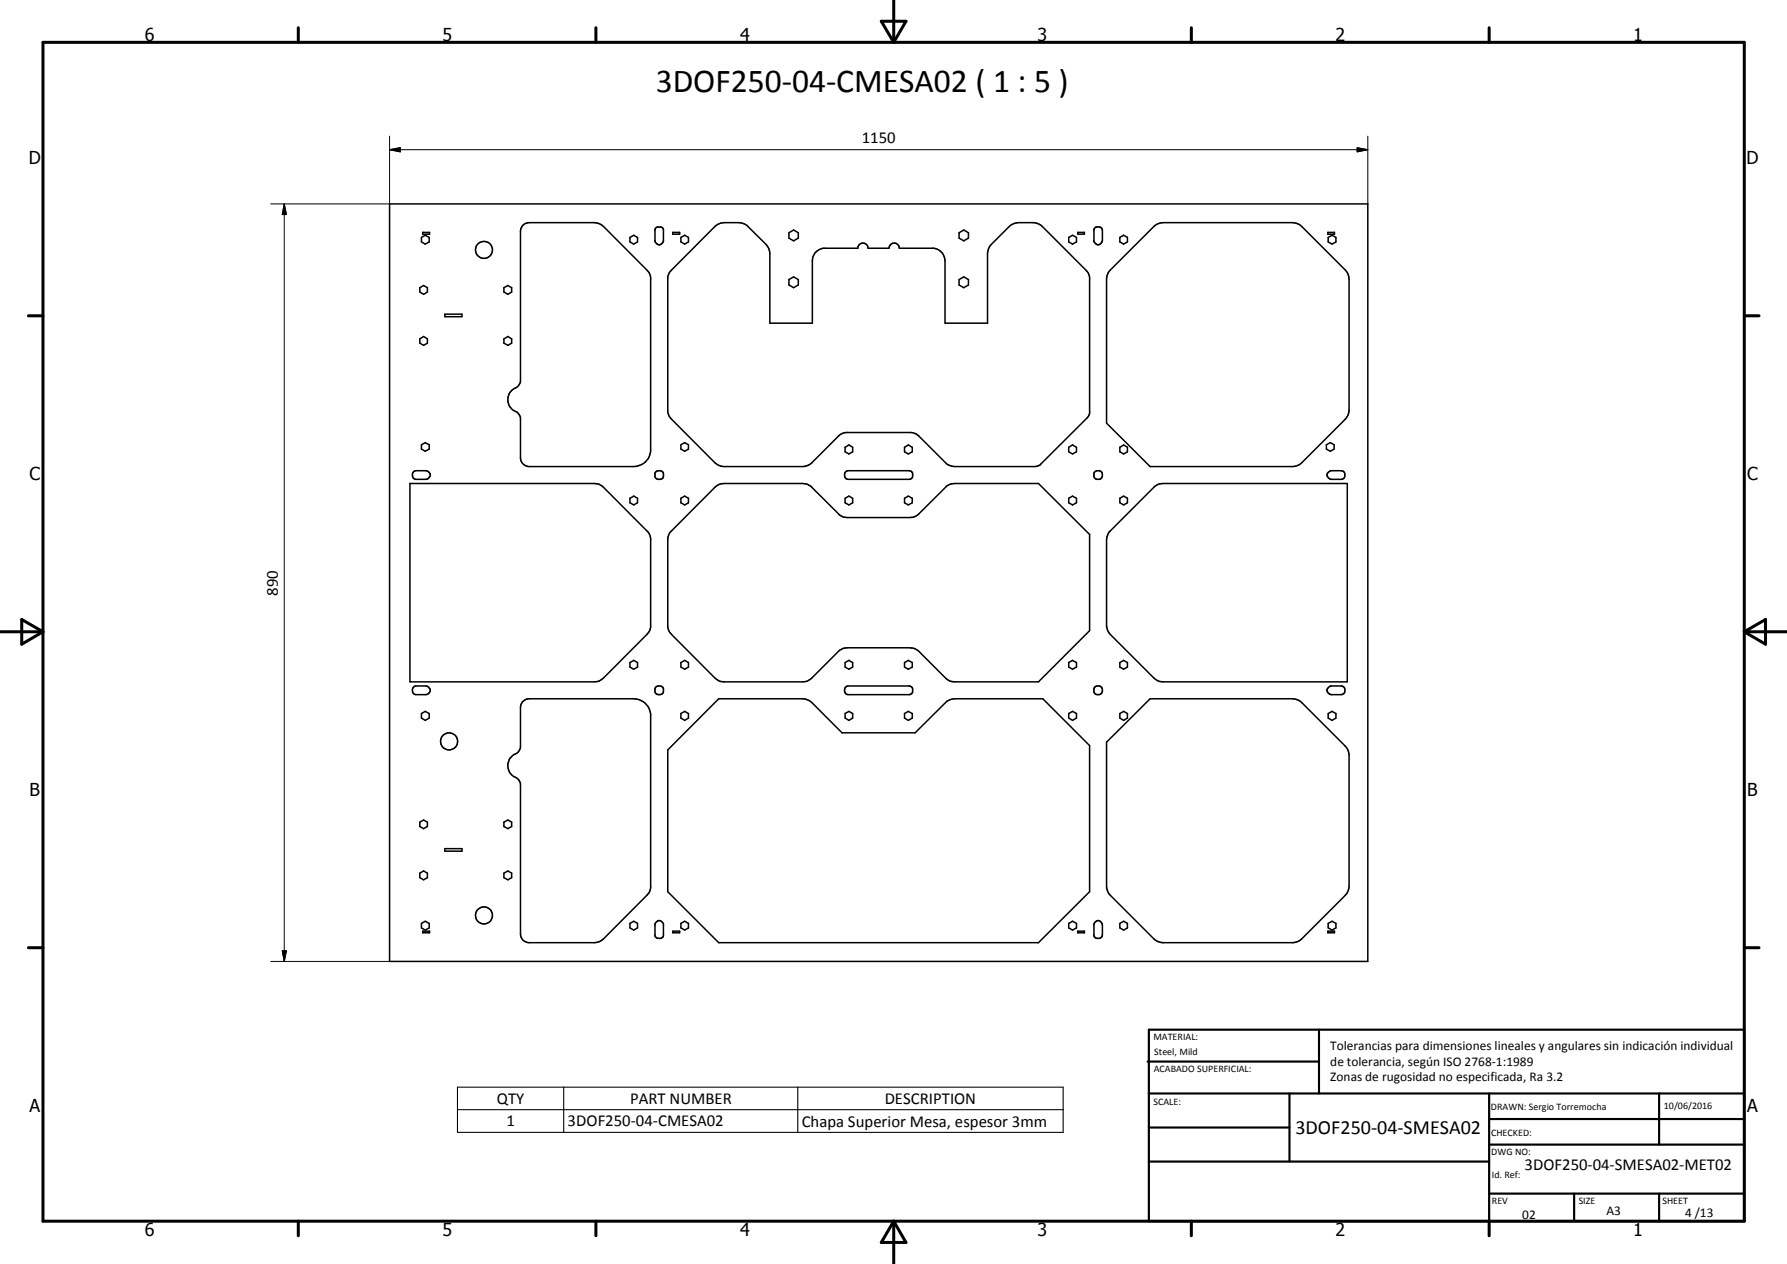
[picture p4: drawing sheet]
<svg xmlns="http://www.w3.org/2000/svg" width="420mm" height="297mm" viewBox="0 0 420 297" stroke-linecap="round" stroke-linejoin="round" font-family="sans-serif">
<g fill="none" stroke="#000" stroke-width=".35">
<path d="M91.6 47.9h230v178h-230zM99.1 55.8l.9-.5 .9 .5v1.1l-.9 .5-.9-.5zM99.4 54.6h1.6v.4h-1.6zM122.8 53l.6-.4 1-.3h15.3l1.2 .3 1 .6 10.7 10.9 .4 1.1v40.9a4 4 0 0 1-4 3.5h-24.6a2.09 2.09 0 0 1-2-2v-9.4a2.7 2.7 0 0 0-1.9-1.9 3.1 3.1 0 0 1 1-5.3l.6-.7 .3-.6v-35.4zM148.1 55.8l.9-.5 .9 .5v1.1l-.9 .5-.9-.5zM154.2 53.6l.4-.3h.8l.5 .4 .1 3a1.02 1.02 0 0 1-1 .8 1.02 1.02 0 0 1-1-.8v-2.8zM158.2 54.6h1.6v.4h-1.6zM160.1 55.8l.9-.5 .9 .5v1.1l-.9 .5-.9-.5zM168.1 53.2l1-.6 1.2-.3h3.5l1.1 .3 .7 .4 5 5.1 .4 1.5v16.3h10v-14.6a2.93 2.93 0 0 1 2.6-3h8.1a1.19 1.19 0 0 1 1.2-1.2 1.19 1.19 0 0 1 1.2 1.2h4.9a1.21 1.21 0 0 1 1.2-1.2 1.21 1.21 0 0 1 1.2 1.2h8.2a3 3 0 0 1 2.6 3v14.6h10v-16.3l.1-.8 .8-1.4 4.2-4.2 1-.6 1.1-.3h3.5l.8 .2 1.1 .5 11 11.1 .4 1.1v31.9l-.6 1.1-11.1 11.1-1.1 .3h-19.3l-1.5-.6-6.5-6.5-1.4-.8-15.9-.1-1.4 .6-6.5 6.6-1.4 .7-.7 .1h-19l-.7-.2-1-.6-10.2-10.3-.5-.6-.4-1.1 .1-32 .3-.7 .5-.6zM185.5 54.7l1.1-.6 1.1 .6v1.3l-1.1 .6-1.1-.6zM225.5 54.7l1.1-.6 1.1 .6v1.3l-1.1 .6-1.1-.6zM251.3 55.8l.9-.5 .9 .5v1.1l-.9 .5-.9-.5z"/>
<path d="M253.4 54.6h1.6v.4h-1.6zM257.4 53.6l.4-.3h.8l.5 .4 .1 2.8a1.01 1.01 0 0 1-.9 1 1.01 1.01 0 0 1-1.1-.8v-2.8zM263.3 55.8l.9-.5 .9 .5v1.1l-.9 .5-.9-.5zM271.3 53.2l1-.6 1.1-.3h30.5l.8 .2 1.4 .7 10.7 10.9 .4 1.5v30.8l-.1 .8-.8 1.3-10.8 10.7-1.6 .4h-33.5l-10.2-10.2v-33.8l.1-.8 .8-1.3zM312.2 54.6h1.6v.4h-1.6zM312.3 55.8l.9-.5 .9 .5v1.1l-.9 .5-.9-.5zM98.7 67.6l.9-.5 .9 .5v1l-.9 .6-.9-.6zM98.7 79.6l.9-.5 .9 .5v1l-.9 .6-.9-.6zM104.6 73.8h4v.6h-4zM118.5 67.6l.9-.5 .9 .5v1l-.9 .6-.9-.6zM118.5 79.6l.9-.5 .9 .5v1l-.9 .6-.9-.6zM185.5 65.7l1.1-.6 1.1 .6v1.3l-1.1 .6-1.1-.6z"/>
<path d="M225.5 65.7l1.1-.6 1.1 .6v1.3l-1.1 .6-1.1-.6zM96.4 113.6h43.3l.8 .1 1.1 .5 10.7 10.8 .6 1.1 .1 21.3-.4 1.1-10.7 10.8-1.4 .8-44.1 .1zM97.2 110.9l.6-.3h2.3a1.02 1.02 0 0 1 1.1 1 1.02 1.02 0 0 1-1.1 1h-2.3a1.07 1.07 0 0 1-.6-1.7zM99.1 104.5l.9-.5 .9 .5v1l-.9 .5-.9-.5zM148.1 117.1l.9-.5 .9 .5v1.1l-.9 .5-.9-.5zM160.1 104.5l.9-.5 .9 .5v1l-.9 .5-.9-.5zM160.1 117.1l.9-.5 .9 .5v1.1l-.9 .5-.9-.5zM168.1 114.5l1-.7 1.2-.2 19.2 .1 1.1 .5 6.8 6.8 1 .5 15.5 .1 .8-.1 1.1-.5 6.8-6.8 1.1-.5 20.5-.1 12 12v22.6l-12 12-20.5-.1-1.1-.5-6.8-6.8-1.1-.5-.8-.1-15.5 .1-1 .5-6.5 6.5a2.79 2.79 0 0 1-2.1 .9h-18.5l-1.2-.2-1-.7-10.2-10.2-.7-1-.2-.7 .1-21.3 .5-1.1zM198.7 117.1l.9-.5 .9 .5v1.1l-.9 .5-.9-.5zM198.7 105.1l.9-.5 .9 .5v1.1l-.9 .5-.9-.5zM198.8 110.9l.6-.3h14.4l.4 .1 .4 .5-.1 1-.7 .4h-14.4a1.07 1.07 0 0 1-.6-1.7zM212.7 105.1l.9-.5 .9 .5v1.1l-.9 .5-.9-.5z"/>
<path d="M212.7 117.1l.9-.5 .9 .5v1.1l-.9 .5-.9-.5zM251.3 117.1l.9-.5 .9 .5v1.1l-.9 .5-.9-.5zM251.3 105.1l.9-.5 .9 .5v1.1l-.9 .5-.9-.5zM263.3 105.1l.9-.5 .9 .5v1.1l-.9 .5-.9-.5zM263.3 117.1l.9-.5 .9 .5v1.1l-.9 .5-.9-.5zM311.9 104.5l.9-.5 .9 .5v1l-.9 .5-.9-.5zM312.2 111l.8-.4h2.4l.4 .1 .4 .5v.8l-.4 .5-2.8 .1a1.01 1.01 0 0 1-.8-1.6zM260.8 125l10.8-10.8 1.1-.5 44.1-.1v46.6h-43.4a2.79 2.79 0 0 1-2.1-.9l-10.2-10.2-.8-1.4-.1-.7v-20.1l.2-1.2zM148.1 155.7l.9-.5 .9 .5v1.1l-.9 .5-.9-.5zM160.1 155.7l.9-.5 .9 .5v1.1l-.9 .5-.9-.5zM198.7 155.7l.9-.5 .9 .5v1.1l-.9 .5-.9-.5zM212.7 155.7l.9-.5 .9 .5v1.1l-.9 .5-.9-.5z"/>
<path d="M251.3 155.7l.9-.5 .9 .5v1.1l-.9 .5-.9-.5zM263.3 155.7l.9-.5 .9 .5v1.1l-.9 .5-.9-.5zM97.2 161.5l.6-.3h2.3a1.02 1.02 0 0 1 1.1 1 1.02 1.02 0 0 1-1.1 1h-2.3a1.07 1.07 0 0 1-.6-1.7zM99.1 167.7l.9-.5 .9 .5v1l-.9 .6-.9-.6zM122.8 164.9l.9-.6 .7-.1h24.6a4 4 0 0 1 4 3.6v40.9l-.4 1.1-10.7 10.8-1 .7-1.2 .2h-15.3a2 2 0 0 1-2-2v-35.3l-.7-1.2a3.5 3.5 0 0 1-2.3-3.3 3.6 3.6 0 0 1 2.3-2.9l.7-1.1v-9.5l.1-.7zM160.1 167.7l.9-.5 .9 .5v1l-.9 .6-.9-.6zM169 164.2h19.8l.7 .1 1.4 .8 7.1 7.1h17.2l7.4-7.4 1.5-.5 21.1-.1 11 11v34.3l-12 12h-75.2l-12-12v-33.3zM198.7 167.7l.9-.5 .9 .5v1l-.9 .6-.9-.6zM198.8 161.5l.6-.3h14.4l.4 .1 .4 .5-.1 1-.7 .4h-14.4a1.07 1.07 0 0 1-.6-1.7zM212.7 167.7l.9-.5 .9 .5v1l-.9 .6-.9-.6zM251.3 167.7l.9-.5 .9 .5v1l-.9 .6-.9-.6zM260.2 174.4l10.2-10.2h33.5l1.6 .4 10.8 10.7 .8 1.4 .1 .8v30.8l-.4 1.5-10.7 10.8-1.4 .8-.8 .1h-30.5l-1.1-.2-.7-.4-10.5-10.5-.8-1.4-.1-.7z"/>
<path d="M263.3 167.7l.9-.5 .9 .5v1l-.9 .6-.9-.6zM312.3 167.7l.9-.5 .9 .5v1l-.9 .6-.9-.6zM312.5 161.5l.5-.3h2.4l.4 .1 .4 .5v.8l-.4 .5-2.8 .1a.98 .98 0 0 1-.9-.7 .98 .98 0 0 1 .4-1zM98.7 193.2l.9-.5 .9 .5v1l-.9 .5-.9-.5zM104.6 199.4h4v.6h-4zM118.5 193.2l.9-.5 .9 .5v1l-.9 .5-.9-.5zM98.7 205.2l.9-.5 .9 .5v1l-.9 .6-.9-.6zM99.1 217l.9-.5 .9 .5v1.1l-.9 .5-.9-.5zM99.4 218.8h1.6v.4h-1.6zM118.5 205.2l.9-.5 .9 .5v1l-.9 .6-.9-.6zM148.1 217l.9-.5 .9 .5v1.1l-.9 .5-.9-.5zM154.2 216.8a.98 .98 0 0 1 1-.4 .98 .98 0 0 1 .8 .7l-.1 3-.5 .4h-.8l-.6-.6v-2.8z"/>
<path d="M158.2 218.8h1.6v.4h-1.6zM160.1 217l.9-.5 .9 .5v1.1l-.9 .5-.9-.5zM251.3 217l.9-.5 .9 .5v1.1l-.9 .5-.9-.5zM253.4 218.8h1.6v.4h-1.6zM257.4 216.8a.97 .97 0 0 1 1.1-.4 .97 .97 0 0 1 .7 .9l-.1 2.8-.5 .4h-.8l-.6-.6v-2.8zM263.3 217l.9-.5 .9 .5v1.1l-.9 .5-.9-.5zM312.2 218.8h1.6v.4h-1.6zM312.3 217l.9-.5 .9 .5v1.1l-.9 .5-.9-.5z"/>
<circle cx="113.8" cy="58.7" r="2"/>
<circle cx="155" cy="111.6" r="1.07"/>
<circle cx="258.2" cy="111.6" r="1.05"/>
<circle cx="105.6" cy="174.2" r="2.01"/>
<circle cx="155" cy="162.2" r="1.07"/>
<circle cx="258.2" cy="162.2" r="1.05"/>
<circle cx="113.8" cy="215.1" r="2"/>
</g>
<g fill="none" stroke="#000" stroke-width=".71">
<path d="M10.1 9.9h400v277.1h-400zM70.1 6.5v3.4M140.1 6.5v3.4M207.2 5h5.8l-2.9 4.9zM210.1 0v9.9M280.1 6.5v3.4M350.1 6.5v3.4M6.7 74.2h3.4M410.1 74.2h3.5M.1 148.5h10M5.1 145.6l5 2.9-5 2.9zM410.1 148.5h10"/>
<path d="M410.1 148.5l5-2.9v5.8zM6.7 222.7h3.4M410.1 222.7h3.5M70.1 287v3.4M140.1 287v3.4M210.1 287v10M210.1 287l2.9 5h-5.8zM280.1 287v3.4M350.1 287v3.4"/>
</g>
<g fill="none" stroke="#000" stroke-width=".51">
<path d="M269.8 249.5h40.3M270.1 242h140v45h-140zM270.1 257h140M303.2 257v16M310.1 242v15M350.1 257v30M390.1 257v12M270.1 265h33.1M270.1 273h80M350.1 269h60M350.1 263h60M350.1 280.5h60"/>
<path d="M370.1 280.5v6.5M390.1 280.5v6.5"/>
</g>
<path d="M107.6 255.5h142.4v10.6h-142.4zM132.5 255.5v10.6M187.6 255.5v10.6M107.6 260.8h142.4" fill="none" stroke="#000" stroke-width=".25"/>
<path d="M91.6 35.2l2.5-.5v1zM91.6 32v15.9h-27.9M91.6 35.2h230M319.1 34.7l2.5 .5-2.5 .5zM321.6 32v15.9M66.8 47.9l.5 2.5h-.9zM66.8 47.9v178M63.7 225.9h27.9M66.4 223.4h.9l-.5 2.5z" fill="none" stroke="#000" stroke-width=".24"/>
<path d="M91.6 35.2l2.5-.5v1zM319.1 34.7l2.5 .5-2.5 .5zM66.8 47.9l.5 2.5h-.9zM66.4 223.4h.9l-.5 2.5z" fill="#000"/>
<text font-size="7.9" x="154.2" y="21.5">3DOF250-04-CMESA02 ( 1 : 5 )</text>
<text font-size="4.7" x="304.6" y="266.5">3DOF250-04-SMESA02</text>
<g font-size="4.2">
<text x="34" y="9.6">6</text>
<text x="104" y="9.6">5</text>
<text x="174" y="9.6">4</text>
<text x="244" y="9.6">3</text>
<text x="314" y="9.6">2</text>
<text x="384" y="9.6">1</text>
<text x="6.8" y="38.7">D</text>
<text x="410.6" y="38.7">D</text>
<text x="7" y="112.9">C</text>
<text x="410.8" y="112.9">C</text>
<text x="7" y="187.1">B</text>
<text x="410.8" y="187.1">B</text>
<text x="7" y="261.4">A</text>
<text x="410.8" y="261.4">A</text>
<text x="34" y="290.4">6</text>
<text x="104" y="290.4">5</text>
<text x="174" y="290.4">4</text>
<text x="244" y="290.4">3</text>
<text x="314" y="290.4">2</text>
<text x="384" y="290.4">1</text>
</g>
<g font-size="3.9">
<text x="202.6" y="33.7">1150</text>
<text x="65.3" y="140" transform="rotate(-90 65.3 140)">890</text>
<text x="116.8" y="259.4">QTY</text>
<text x="148.2" y="259.4">PART NUMBER</text>
<text x="208.1" y="259.4">DESCRIPTION</text>
<text x="119.1" y="264.7">1</text>
<text x="133.5" y="264.7">3DOF250-04-CMESA02</text>
<text x="188.5" y="264.8">Chapa Superior Mesa, espesor 3mm</text>
<text x="358.5" y="275">3DOF250-04-SMESA02-MET02</text>
</g>
<g font-size="3.1">
<text x="312.7" y="246.8">Tolerancias para dimensiones lineales y angulares sin indicación individual</text>
<text x="312.7" y="250.4">de tolerancia, según ISO 2768-1:1989</text>
<text x="312.7" y="254">Zonas de rugosidad no especificada, Ra 3.2</text>
<text x="357.9" y="286.4">02</text>
<text x="377.7" y="285.6">A3</text>
<text x="396.2" y="285.9">4 /13</text>
</g>
<g font-size="2.4">
<text x="271.2" y="244.4">MATERIAL:</text>
<text x="271.3" y="252">ACABADO SUPERFICIAL:</text>
<text x="271.4" y="247.9">Steel, Mild</text>
<text x="271.2" y="259.7">SCALE:</text>
<text x="350.6" y="260.8">DRAWN: Sergio Torremocha</text>
<text x="391.2" y="260.6">10/06/2016</text>
<text x="350.6" y="267">CHECKED:</text>
<text x="350.6" y="271.4">DWG NO:</text>
<text x="350.8" y="276.9">Id. Ref:</text>
<text x="350.8" y="282.8">REV</text>
<text x="371.2" y="282.9">SIZE</text>
<text x="390.9" y="282.9">SHEET</text>
</g>
</svg>
